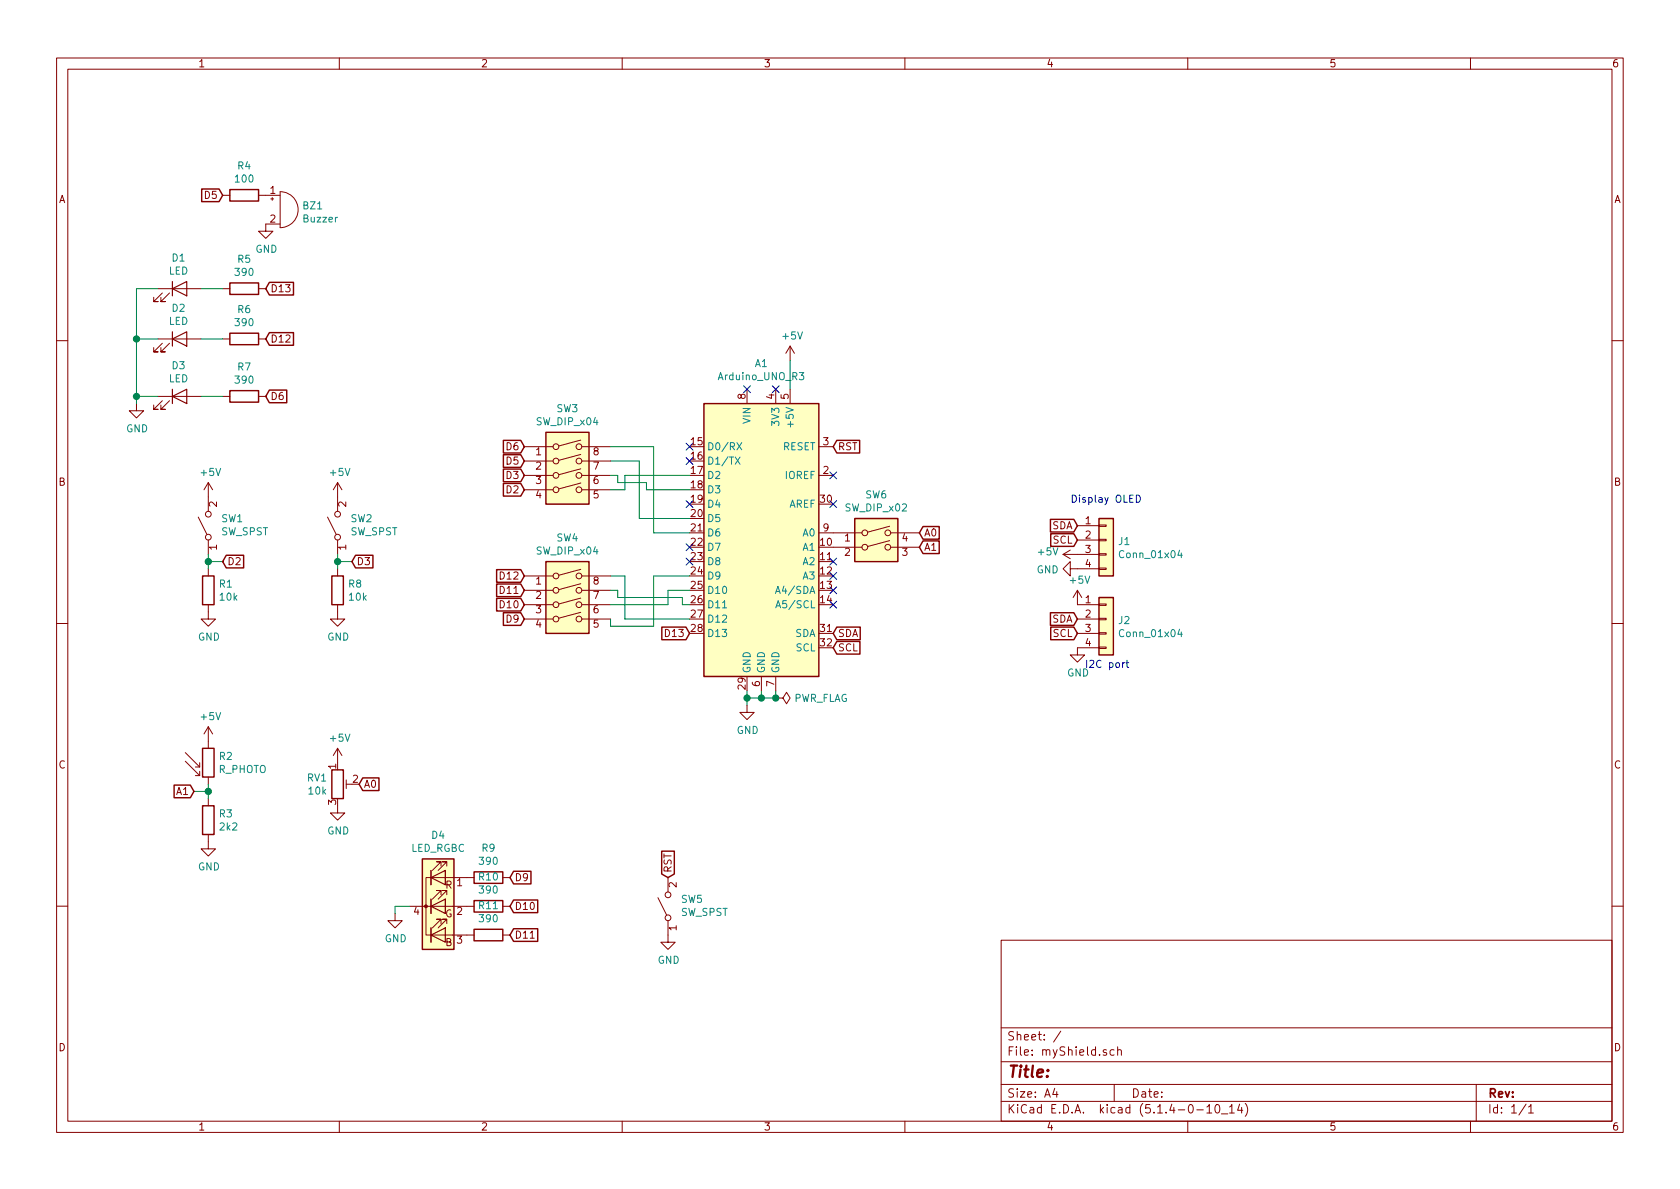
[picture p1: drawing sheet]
EESchema Schematic File Version 4
LIBS:myShield-cache
EELAYER 30 0
EELAYER END
$Descr A4 11693 8268
encoding utf-8
Sheet 1 1
Title ""
Date ""
Rev ""
Comp ""
Comment1 ""
Comment2 ""
Comment3 ""
Comment4 ""
$EndDescr
$Comp
L MCU_Module:Arduino_UNO_R3 A1
U 1 1
P 5300 3700
F 0 "A1" H 5300 4881 50  0000 C CNN
F 1 "Arduino_UNO_R3" H 5300 4790 50  0000 C CNN
F 2 "Module:Arduino_UNO_R3" H 5450 2650 50  0001 L CNN
F 3 "https://www.arduino.cc/en/Main/arduinoBoardUno" H 5100 4750 50  0001 C CNN
	1    5300 3700
	1    0    0    -1  
$EndComp
$Comp
L Device:R R4
U 1 1
P 1700 1350
F 0 "R4" V 1493 1350 50  0000 C CNN
F 1 "100" V 1584 1350 50  0000 C CNN
F 2 "Resistor_THT:R_Axial_DIN0207_L6.3mm_D2.5mm_P10.16mm_Horizontal" V 1630 1350 50  0001 C CNN
F 3 "~" H 1700 1350 50  0001 C CNN
	1    1700 1350
	0    1    1    0   
$EndComp
$Comp
L Device:R R5
U 1 1
P 1700 2000
F 0 "R5" V 1493 2000 50  0000 C CNN
F 1 "390" V 1584 2000 50  0000 C CNN
F 2 "Resistor_THT:R_Axial_DIN0207_L6.3mm_D2.5mm_P10.16mm_Horizontal" V 1630 2000 50  0001 C CNN
F 3 "~" H 1700 2000 50  0001 C CNN
	1    1700 2000
	0    1    1    0   
$EndComp
$Comp
L Device:R R6
U 1 1
P 1700 2350
F 0 "R6" V 1493 2350 50  0000 C CNN
F 1 "390" V 1584 2350 50  0000 C CNN
F 2 "Resistor_THT:R_Axial_DIN0207_L6.3mm_D2.5mm_P10.16mm_Horizontal" V 1630 2350 50  0001 C CNN
F 3 "~" H 1700 2350 50  0001 C CNN
	1    1700 2350
	0    1    1    0   
$EndComp
$Comp
L Device:R R7
U 1 1
P 1700 2750
F 0 "R7" V 1493 2750 50  0000 C CNN
F 1 "390" V 1584 2750 50  0000 C CNN
F 2 "Resistor_THT:R_Axial_DIN0207_L6.3mm_D2.5mm_P10.16mm_Horizontal" V 1630 2750 50  0001 C CNN
F 3 "~" H 1700 2750 50  0001 C CNN
	1    1700 2750
	0    1    1    0   
$EndComp
$Comp
L Device:R R1
U 1 1
P 1450 4100
F 0 "R1" H 1520 4146 50  0000 L CNN
F 1 "10k" H 1520 4055 50  0000 L CNN
F 2 "Resistor_THT:R_Axial_DIN0207_L6.3mm_D2.5mm_P10.16mm_Horizontal" V 1380 4100 50  0001 C CNN
F 3 "~" H 1450 4100 50  0001 C CNN
	1    1450 4100
	1    0    0    -1  
$EndComp
$Comp
L Device:R R8
U 1 1
P 2350 4100
F 0 "R8" H 2420 4146 50  0000 L CNN
F 1 "10k" H 2420 4055 50  0000 L CNN
F 2 "Resistor_THT:R_Axial_DIN0207_L6.3mm_D2.5mm_P10.16mm_Horizontal" V 2280 4100 50  0001 C CNN
F 3 "~" H 2350 4100 50  0001 C CNN
	1    2350 4100
	1    0    0    -1  
$EndComp
$Comp
L Device:R R3
U 1 1
P 1450 5700
F 0 "R3" H 1520 5746 50  0000 L CNN
F 1 "2k2" H 1520 5655 50  0000 L CNN
F 2 "Resistor_THT:R_Axial_DIN0207_L6.3mm_D2.5mm_P10.16mm_Horizontal" V 1380 5700 50  0001 C CNN
F 3 "~" H 1450 5700 50  0001 C CNN
	1    1450 5700
	1    0    0    -1  
$EndComp
$Comp
L Device:R R9
U 1 1
P 3400 6100
F 0 "R9" V 3193 6100 50  0000 C CNN
F 1 "390" V 3284 6100 50  0000 C CNN
F 2 "Resistor_THT:R_Axial_DIN0207_L6.3mm_D2.5mm_P10.16mm_Horizontal" V 3330 6100 50  0001 C CNN
F 3 "~" H 3400 6100 50  0001 C CNN
	1    3400 6100
	0    1    1    0   
$EndComp
$Comp
L Device:R R10
U 1 1
P 3400 6300
F 0 "R10" V 3193 6300 50  0000 C CNN
F 1 "390" V 3284 6300 50  0000 C CNN
F 2 "Resistor_THT:R_Axial_DIN0207_L6.3mm_D2.5mm_P10.16mm_Horizontal" V 3330 6300 50  0001 C CNN
F 3 "~" H 3400 6300 50  0001 C CNN
	1    3400 6300
	0    1    1    0   
$EndComp
$Comp
L Device:R R11
U 1 1
P 3400 6500
F 0 "R11" V 3193 6500 50  0000 C CNN
F 1 "390" V 3284 6500 50  0000 C CNN
F 2 "Resistor_THT:R_Axial_DIN0207_L6.3mm_D2.5mm_P10.16mm_Horizontal" V 3330 6500 50  0001 C CNN
F 3 "~" H 3400 6500 50  0001 C CNN
	1    3400 6500
	0    1    1    0   
$EndComp
$Comp
L Device:Buzzer BZ1
U 1 1
P 1950 1450
F 0 "BZ1" H 2102 1479 50  0000 L CNN
F 1 "Buzzer" H 2102 1388 50  0000 L CNN
F 2 "Buzzer_Beeper:Buzzer_12x9.5RM7.6" V 1925 1550 50  0001 C CNN
F 3 "~" V 1925 1550 50  0001 C CNN
	1    1950 1450
	1    0    0    -1  
$EndComp
$Comp
L Device:LED D1
U 1 1
P 1250 2000
F 0 "D1" H 1243 2216 50  0000 C CNN
F 1 "LED" H 1243 2125 50  0000 C CNN
F 2 "LED_THT:LED_D5.0mm" H 1250 2000 50  0001 C CNN
F 3 "~" H 1250 2000 50  0001 C CNN
	1    1250 2000
	1    0    0    -1  
$EndComp
$Comp
L Device:LED D2
U 1 1
P 1250 2350
F 0 "D2" H 1243 2566 50  0000 C CNN
F 1 "LED" H 1243 2475 50  0000 C CNN
F 2 "LED_THT:LED_D5.0mm" H 1250 2350 50  0001 C CNN
F 3 "~" H 1250 2350 50  0001 C CNN
	1    1250 2350
	1    0    0    -1  
$EndComp
$Comp
L Device:LED D3
U 1 1
P 1250 2750
F 0 "D3" H 1243 2966 50  0000 C CNN
F 1 "LED" H 1243 2875 50  0000 C CNN
F 2 "LED_THT:LED_D5.0mm" H 1250 2750 50  0001 C CNN
F 3 "~" H 1250 2750 50  0001 C CNN
	1    1250 2750
	1    0    0    -1  
$EndComp
$Comp
L Switch:SW_SPST SW1
U 1 1
P 1450 3650
F 0 "SW1" V 1496 3562 50  0000 R CNN
F 1 "SW_SPST" V 1405 3562 50  0000 R CNN
F 2 "Button_Switch_THT:SW_PUSH_6mm" H 1450 3650 50  0001 C CNN
F 3 "~" H 1450 3650 50  0001 C CNN
	1    1450 3650
	0    -1   -1   0   
$EndComp
$Comp
L Switch:SW_SPST SW2
U 1 1
P 2350 3650
F 0 "SW2" V 2396 3562 50  0000 R CNN
F 1 "SW_SPST" V 2305 3562 50  0000 R CNN
F 2 "Button_Switch_THT:SW_PUSH_6mm" H 2350 3650 50  0001 C CNN
F 3 "~" H 2350 3650 50  0001 C CNN
	1    2350 3650
	0    -1   -1   0   
$EndComp
$Comp
L Device:R_PHOTO R2
U 1 1
P 1450 5300
F 0 "R2" H 1520 5346 50  0000 L CNN
F 1 "R_PHOTO" H 1520 5255 50  0000 L CNN
F 2 "OptoDevice:R_LDR_4.9x4.2mm_P2.54mm_Vertical" V 1500 5050 50  0001 L CNN
F 3 "~" H 1450 5250 50  0001 C CNN
	1    1450 5300
	1    0    0    -1  
$EndComp
$Comp
L Device:R_POT_TRIM RV1
U 1 1
P 2350 5450
F 0 "RV1" H 2280 5496 50  0000 R CNN
F 1 "10k" H 2280 5405 50  0000 R CNN
F 2 "Potentiometer_THT:Potentiometer_ACP_CA9-V10_Vertical" H 2350 5450 50  0001 C CNN
F 3 "~" H 2350 5450 50  0001 C CNN
	1    2350 5450
	1    0    0    -1  
$EndComp
$Comp
L Device:LED_RGBC D4
U 1 1
P 3050 6300
F 0 "D4" H 3050 6797 50  0000 C CNN
F 1 "LED_RGBC" H 3050 6706 50  0000 C CNN
F 2 "myShield:RGB-LED" H 3050 6250 50  0001 C CNN
F 3 "~" H 3050 6250 50  0001 C CNN
	1    3050 6300
	1    0    0    -1  
$EndComp
$Comp
L Switch:SW_SPST SW5
U 1 1
P 4650 6300
F 0 "SW5" V 4696 6212 50  0000 R CNN
F 1 "SW_SPST" V 4605 6212 50  0000 R CNN
F 2 "Button_Switch_THT:SW_PUSH_6mm" H 4650 6300 50  0001 C CNN
F 3 "~" H 4650 6300 50  0001 C CNN
	1    4650 6300
	0    -1   -1   0   
$EndComp
Text GLabel 1550 1350 0    50   Input ~ 0
D5
Text GLabel 1850 2000 2    50   Input ~ 0
D13
Text GLabel 1850 2350 2    50   Input ~ 0
D12
Text GLabel 1850 2750 2    50   Input ~ 0
D6
Text GLabel 1550 3900 2    50   Input ~ 0
D2
Text GLabel 2450 3900 2    50   Input ~ 0
D3
Text GLabel 1350 5500 0    50   Input ~ 0
A1
Text GLabel 2500 5450 2    50   Input ~ 0
A0
Text GLabel 3550 6100 2    50   Input ~ 0
D9
Text GLabel 3550 6300 2    50   Input ~ 0
D10
Text GLabel 3550 6500 2    50   Input ~ 0
D11
Text GLabel 4650 6100 1    50   Input ~ 0
RST
$Comp
L power:GND #PWR06
U 1 1
P 1850 1550
F 0 "#PWR06" H 1850 1300 50  0001 C CNN
F 1 "GND" H 1855 1377 50  0000 C CNN
F 2 "" H 1850 1550 50  0001 C CNN
F 3 "" H 1850 1550 50  0001 C CNN
	1    1850 1550
	1    0    0    -1  
$EndComp
$Comp
L power:GND #PWR01
U 1 1
P 950 2800
F 0 "#PWR01" H 950 2550 50  0001 C CNN
F 1 "GND" H 955 2627 50  0000 C CNN
F 2 "" H 950 2800 50  0001 C CNN
F 3 "" H 950 2800 50  0001 C CNN
	1    950  2800
	1    0    0    -1  
$EndComp
Wire Wire Line
	1100 2000 950  2000
Wire Wire Line
	950  2000 950  2350
Wire Wire Line
	950  2350 1100 2350
Connection ~ 950  2350
Wire Wire Line
	950  2350 950  2750
Wire Wire Line
	1100 2750 950  2750
Connection ~ 950  2750
Wire Wire Line
	950  2750 950  2800
Wire Wire Line
	1400 2000 1550 2000
Wire Wire Line
	1400 2350 1550 2350
Wire Wire Line
	1400 2750 1550 2750
$Comp
L power:+5V #PWR02
U 1 1
P 1450 3450
F 0 "#PWR02" H 1450 3300 50  0001 C CNN
F 1 "+5V" H 1465 3623 50  0000 C CNN
F 2 "" H 1450 3450 50  0001 C CNN
F 3 "" H 1450 3450 50  0001 C CNN
	1    1450 3450
	1    0    0    -1  
$EndComp
$Comp
L power:+5V #PWR07
U 1 1
P 2350 3450
F 0 "#PWR07" H 2350 3300 50  0001 C CNN
F 1 "+5V" H 2365 3623 50  0000 C CNN
F 2 "" H 2350 3450 50  0001 C CNN
F 3 "" H 2350 3450 50  0001 C CNN
	1    2350 3450
	1    0    0    -1  
$EndComp
$Comp
L power:GND #PWR03
U 1 1
P 1450 4250
F 0 "#PWR03" H 1450 4000 50  0001 C CNN
F 1 "GND" H 1455 4077 50  0000 C CNN
F 2 "" H 1450 4250 50  0001 C CNN
F 3 "" H 1450 4250 50  0001 C CNN
	1    1450 4250
	1    0    0    -1  
$EndComp
$Comp
L power:GND #PWR08
U 1 1
P 2350 4250
F 0 "#PWR08" H 2350 4000 50  0001 C CNN
F 1 "GND" H 2355 4077 50  0000 C CNN
F 2 "" H 2350 4250 50  0001 C CNN
F 3 "" H 2350 4250 50  0001 C CNN
	1    2350 4250
	1    0    0    -1  
$EndComp
Wire Wire Line
	1450 3850 1450 3900
Wire Wire Line
	1550 3900 1450 3900
Connection ~ 1450 3900
Wire Wire Line
	1450 3900 1450 3950
Wire Wire Line
	2350 3850 2350 3900
Wire Wire Line
	2450 3900 2350 3900
Connection ~ 2350 3900
Wire Wire Line
	2350 3900 2350 3950
Wire Wire Line
	1350 5500 1450 5500
Wire Wire Line
	1450 5500 1450 5550
Wire Wire Line
	1450 5450 1450 5500
Connection ~ 1450 5500
$Comp
L power:GND #PWR05
U 1 1
P 1450 5850
F 0 "#PWR05" H 1450 5600 50  0001 C CNN
F 1 "GND" H 1455 5677 50  0000 C CNN
F 2 "" H 1450 5850 50  0001 C CNN
F 3 "" H 1450 5850 50  0001 C CNN
	1    1450 5850
	1    0    0    -1  
$EndComp
$Comp
L power:GND #PWR010
U 1 1
P 2350 5600
F 0 "#PWR010" H 2350 5350 50  0001 C CNN
F 1 "GND" H 2355 5427 50  0000 C CNN
F 2 "" H 2350 5600 50  0001 C CNN
F 3 "" H 2350 5600 50  0001 C CNN
	1    2350 5600
	1    0    0    -1  
$EndComp
$Comp
L power:+5V #PWR04
U 1 1
P 1450 5150
F 0 "#PWR04" H 1450 5000 50  0001 C CNN
F 1 "+5V" H 1465 5323 50  0000 C CNN
F 2 "" H 1450 5150 50  0001 C CNN
F 3 "" H 1450 5150 50  0001 C CNN
	1    1450 5150
	1    0    0    -1  
$EndComp
$Comp
L power:+5V #PWR09
U 1 1
P 2350 5300
F 0 "#PWR09" H 2350 5150 50  0001 C CNN
F 1 "+5V" H 2365 5473 50  0000 C CNN
F 2 "" H 2350 5300 50  0001 C CNN
F 3 "" H 2350 5300 50  0001 C CNN
	1    2350 5300
	1    0    0    -1  
$EndComp
$Comp
L power:GND #PWR011
U 1 1
P 2750 6350
F 0 "#PWR011" H 2750 6100 50  0001 C CNN
F 1 "GND" H 2755 6177 50  0000 C CNN
F 2 "" H 2750 6350 50  0001 C CNN
F 3 "" H 2750 6350 50  0001 C CNN
	1    2750 6350
	1    0    0    -1  
$EndComp
Wire Wire Line
	2850 6300 2750 6300
Wire Wire Line
	2750 6300 2750 6350
$Comp
L power:GND #PWR012
U 1 1
P 4650 6500
F 0 "#PWR012" H 4650 6250 50  0001 C CNN
F 1 "GND" H 4655 6327 50  0000 C CNN
F 2 "" H 4650 6500 50  0001 C CNN
F 3 "" H 4650 6500 50  0001 C CNN
	1    4650 6500
	1    0    0    -1  
$EndComp
$Comp
L power:GND #PWR013
U 1 1
P 5200 4900
F 0 "#PWR013" H 5200 4650 50  0001 C CNN
F 1 "GND" H 5205 4727 50  0000 C CNN
F 2 "" H 5200 4900 50  0001 C CNN
F 3 "" H 5200 4900 50  0001 C CNN
	1    5200 4900
	1    0    0    -1  
$EndComp
$Comp
L power:+5V #PWR014
U 1 1
P 5500 2500
F 0 "#PWR014" H 5500 2350 50  0001 C CNN
F 1 "+5V" H 5515 2673 50  0000 C CNN
F 2 "" H 5500 2500 50  0001 C CNN
F 3 "" H 5500 2500 50  0001 C CNN
	1    5500 2500
	1    0    0    -1  
$EndComp
Wire Wire Line
	5500 2500 5500 2700
NoConn ~ 5200 2700
NoConn ~ 5400 2700
NoConn ~ 5800 3300
NoConn ~ 5800 3500
Wire Wire Line
	5200 4800 5200 4850
Wire Wire Line
	5200 4850 5300 4850
Wire Wire Line
	5300 4850 5300 4800
Connection ~ 5200 4850
Wire Wire Line
	5200 4850 5200 4900
Wire Wire Line
	5300 4850 5400 4850
Wire Wire Line
	5400 4850 5400 4800
Connection ~ 5300 4850
$Comp
L Switch:SW_DIP_x04 SW3
U 1 1
P 3950 3300
F 0 "SW3" H 3950 3767 50  0000 C CNN
F 1 "SW_DIP_x04" H 3950 3676 50  0000 C CNN
F 2 "Button_Switch_THT:SW_DIP_SPSTx04_Slide_6.7x11.72mm_W7.62mm_P2.54mm_LowProfile" H 3950 3300 50  0001 C CNN
F 3 "~" H 3950 3300 50  0001 C CNN
	1    3950 3300
	1    0    0    -1  
$EndComp
$Comp
L Switch:SW_DIP_x04 SW4
U 1 1
P 3950 4200
F 0 "SW4" H 3950 4667 50  0000 C CNN
F 1 "SW_DIP_x04" H 3950 4576 50  0000 C CNN
F 2 "Button_Switch_THT:SW_DIP_SPSTx04_Slide_6.7x11.72mm_W7.62mm_P2.54mm_LowProfile" H 3950 4200 50  0001 C CNN
F 3 "~" H 3950 4200 50  0001 C CNN
	1    3950 4200
	1    0    0    -1  
$EndComp
$Comp
L Switch:SW_DIP_x02 SW6
U 1 1
P 6100 3800
F 0 "SW6" H 6100 4167 50  0000 C CNN
F 1 "SW_DIP_x02" H 6100 4076 50  0000 C CNN
F 2 "Button_Switch_THT:SW_DIP_SPSTx02_Slide_6.7x6.64mm_W7.62mm_P2.54mm_LowProfile" H 6100 3800 50  0001 C CNN
F 3 "~" H 6100 3800 50  0001 C CNN
	1    6100 3800
	1    0    0    -1  
$EndComp
Wire Wire Line
	4800 3600 4450 3600
Text GLabel 3650 3400 0    50   Input ~ 0
D2
Text GLabel 3650 3300 0    50   Input ~ 0
D3
Text GLabel 3650 3200 0    50   Input ~ 0
D5
Text GLabel 3650 3100 0    50   Input ~ 0
D6
Text GLabel 3650 4300 0    50   Input ~ 0
D9
Text GLabel 3650 4200 0    50   Input ~ 0
D10
Text GLabel 3650 4100 0    50   Input ~ 0
D11
Text GLabel 3650 4000 0    50   Input ~ 0
D12
Text GLabel 4800 4400 0    50   Input ~ 0
D13
Text GLabel 6400 3700 2    50   Input ~ 0
A0
Text GLabel 6400 3800 2    50   Input ~ 0
A1
$Comp
L Connector_Generic:Conn_01x04 J1
U 1 1
P 7700 3750
F 0 "J1" H 7780 3742 50  0000 L CNN
F 1 "Conn_01x04" H 7780 3651 50  0000 L CNN
F 2 "Connector_PinSocket_2.54mm:PinSocket_1x04_P2.54mm_Vertical" H 7700 3750 50  0001 C CNN
F 3 "~" H 7700 3750 50  0001 C CNN
	1    7700 3750
	1    0    0    -1  
$EndComp
$Comp
L Connector_Generic:Conn_01x04 J2
U 1 1
P 7700 4300
F 0 "J2" H 7780 4292 50  0000 L CNN
F 1 "Conn_01x04" H 7780 4201 50  0000 L CNN
F 2 "Connector_PinSocket_2.54mm:PinSocket_1x04_P2.54mm_Vertical" H 7700 4300 50  0001 C CNN
F 3 "~" H 7700 4300 50  0001 C CNN
	1    7700 4300
	1    0    0    -1  
$EndComp
Text Notes 7450 3500 0    50   ~ 0
Display OLED\n
Text Notes 7550 4650 0    50   ~ 0
I2C port
Text GLabel 5800 4400 2    50   Input ~ 0
SDA
Text GLabel 5800 4500 2    50   Input ~ 0
SCL
Text GLabel 7500 3650 0    50   Input ~ 0
SDA
Text GLabel 7500 3750 0    50   Input ~ 0
SCL
Text GLabel 7500 4300 0    50   Input ~ 0
SDA
Text GLabel 7500 4400 0    50   Input ~ 0
SCL
$Comp
L power:+5V #PWR015
U 1 1
P 7500 3850
F 0 "#PWR015" H 7500 3700 50  0001 C CNN
F 1 "+5V" V 7515 3978 50  0000 L CNN
F 2 "" H 7500 3850 50  0001 C CNN
F 3 "" H 7500 3850 50  0001 C CNN
	1    7500 3850
	0    -1   -1   0   
$EndComp
$Comp
L power:+5V #PWR017
U 1 1
P 7500 4200
F 0 "#PWR017" H 7500 4050 50  0001 C CNN
F 1 "+5V" H 7515 4373 50  0000 C CNN
F 2 "" H 7500 4200 50  0001 C CNN
F 3 "" H 7500 4200 50  0001 C CNN
	1    7500 4200
	1    0    0    -1  
$EndComp
$Comp
L power:GND #PWR016
U 1 1
P 7500 3950
F 0 "#PWR016" H 7500 3700 50  0001 C CNN
F 1 "GND" V 7505 3822 50  0000 R CNN
F 2 "" H 7500 3950 50  0001 C CNN
F 3 "" H 7500 3950 50  0001 C CNN
	1    7500 3950
	0    1    1    0   
$EndComp
$Comp
L power:GND #PWR018
U 1 1
P 7500 4500
F 0 "#PWR018" H 7500 4250 50  0001 C CNN
F 1 "GND" H 7505 4327 50  0000 C CNN
F 2 "" H 7500 4500 50  0001 C CNN
F 3 "" H 7500 4500 50  0001 C CNN
	1    7500 4500
	1    0    0    -1  
$EndComp
Text GLabel 5800 3100 2    50   Input ~ 0
RST
NoConn ~ 4800 3100
NoConn ~ 4800 3200
NoConn ~ 4800 3800
NoConn ~ 4800 3900
NoConn ~ 5800 4200
NoConn ~ 5800 4100
NoConn ~ 5800 4000
NoConn ~ 5800 3900
NoConn ~ 4800 3500
$Comp
L power:PWR_FLAG #FLG0101
U 1 1
P 5400 4850
F 0 "#FLG0101" H 5400 4925 50  0001 C CNN
F 1 "PWR_FLAG" V 5400 4978 50  0000 L CNN
F 2 "" H 5400 4850 50  0001 C CNN
F 3 "~" H 5400 4850 50  0001 C CNN
	1    5400 4850
	0    1    1    0   
$EndComp
Connection ~ 5400 4850
Wire Wire Line
	4350 3300 4350 3400
Wire Wire Line
	4350 3400 4250 3400
Wire Wire Line
	4350 3300 4800 3300
Wire Wire Line
	4500 3400 4500 3350
Wire Wire Line
	4500 3350 4300 3350
Wire Wire Line
	4300 3350 4300 3300
Wire Wire Line
	4300 3300 4250 3300
Wire Wire Line
	4500 3400 4800 3400
Wire Wire Line
	4450 3600 4450 3200
Wire Wire Line
	4450 3200 4250 3200
Wire Wire Line
	4800 3700 4550 3700
Wire Wire Line
	4550 3700 4550 3100
Wire Wire Line
	4550 3100 4250 3100
Wire Wire Line
	4800 4300 4350 4300
Wire Wire Line
	4350 4300 4350 4000
Wire Wire Line
	4350 4000 4250 4000
Wire Wire Line
	4800 4000 4550 4000
Wire Wire Line
	4550 4000 4550 4350
Wire Wire Line
	4550 4350 4250 4350
Wire Wire Line
	4250 4350 4250 4300
Wire Wire Line
	4800 4100 4650 4100
Wire Wire Line
	4650 4100 4650 4200
Wire Wire Line
	4650 4200 4250 4200
Wire Wire Line
	4800 4200 4750 4200
Wire Wire Line
	4750 4200 4750 4150
Wire Wire Line
	4750 4150 4300 4150
Wire Wire Line
	4300 4150 4300 4100
Wire Wire Line
	4300 4100 4250 4100
$EndSCHEMATC
